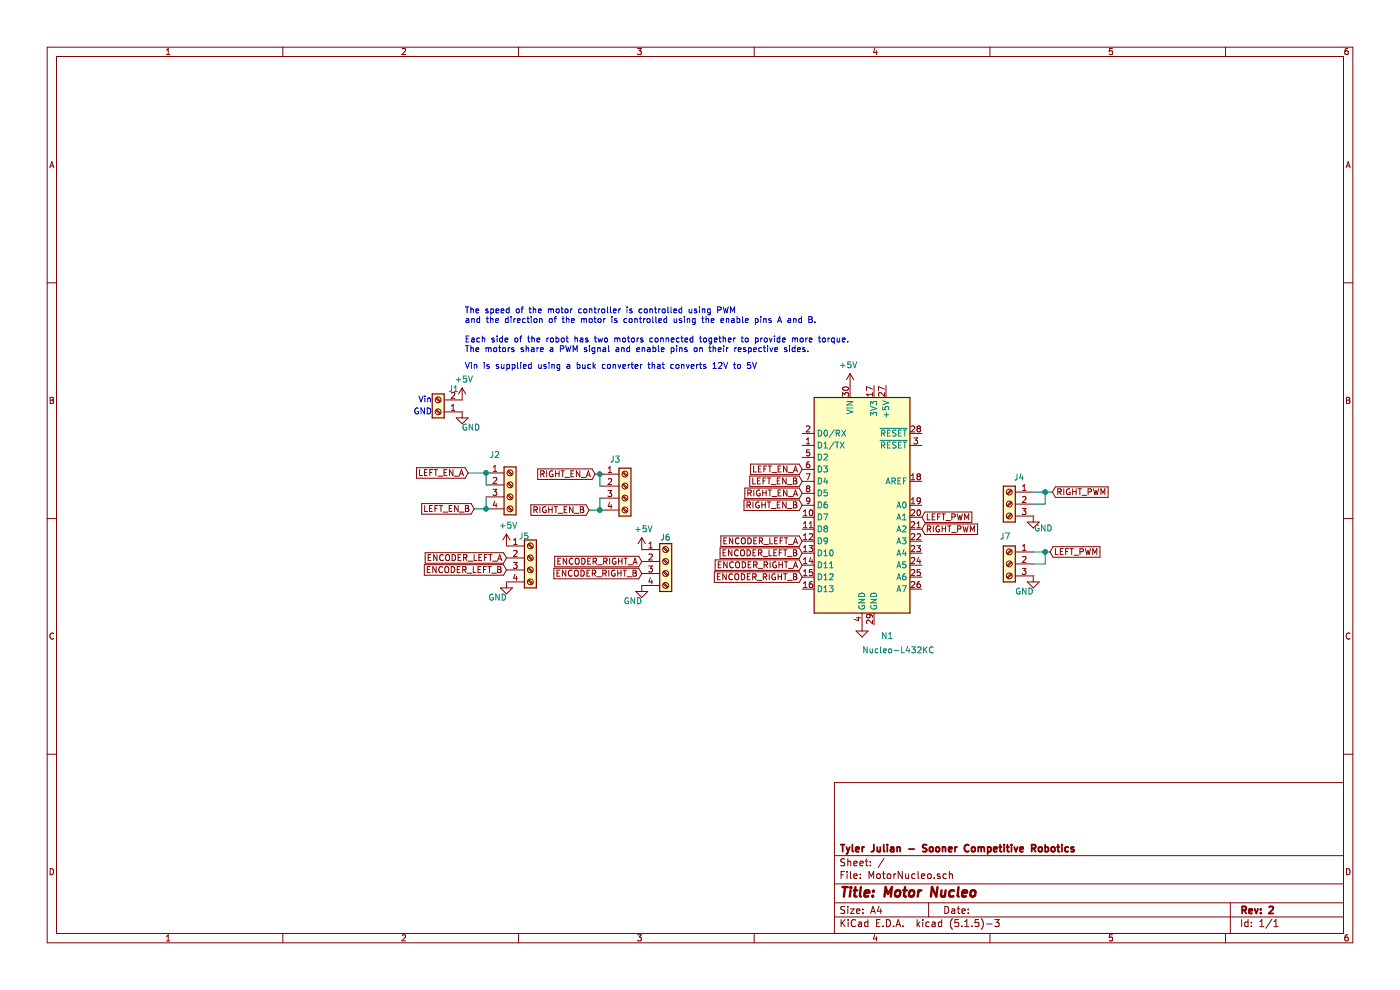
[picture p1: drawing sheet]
EESchema Schematic File Version 4
EELAYER 30 0
EELAYER END
$Descr A4 11693 8268
encoding utf-8
Sheet 1 1
Title "Motor Nucleo"
Date ""
Rev "2"
Comp "Tyler Julian - Sooner Competitive Robotics"
Comment1 ""
Comment2 ""
Comment3 ""
Comment4 ""
$EndDescr
Text Notes 3880 2950 0    50   ~ 0
The speed of the motor controller is controlled using PWM \nand the direction of the motor is controlled using the enable pins A and B. \n\nEach side of the robot has two motors connected together to provide more torque. \nThe motors share a PWM signal and enable pins on their respective sides.
Text GLabel 6700 4620 0    50   Input ~ 0
ENCODER_LEFT_B
Text GLabel 6700 4720 0    50   Input ~ 0
ENCODER_RIGHT_A
Text GLabel 6700 4820 0    50   Input ~ 0
ENCODER_RIGHT_B
Text GLabel 7700 4420 2    50   Input ~ 0
RIGHT_PWM
Text GLabel 7700 4320 2    50   Input ~ 0
LEFT_PWM
$Comp
L power:+5V #PWR01
U 1 1
P 7100 3220
F 0 "#PWR01" H 7100 3070 50  0001 C CNN
F 1 "+5V" H 7115 3393 50  0000 C CNN
F 2 "" H 7100 3220 50  0001 C CNN
F 3 "" H 7100 3220 50  0001 C CNN
	1    7100 3220
	-1   0    0    -1  
$EndComp
$Comp
L MCU_Module:Arduino_Nano_v3.x N1
U 1 1
P 7200 4220
F 0 "N1" H 7357 3131 50  0000 L CNN
F 1 "Nucleo-L432KC" H 7200 3040 50  0000 L TNN
F 2 "Module:Arduino_Nano" H 7200 4220 50  0001 C CIN
F 3 "https://www.st.com/resource/en/datasheet/stm32l432kc.pdf" H 7200 4220 50  0001 C CNN
	1    7200 4220
	1    0    0    -1  
$EndComp
$Comp
L power:GND #PWR010
U 1 1
P 7200 5220
F 0 "#PWR010" H 7200 4970 50  0001 C CNN
F 1 "GND" H 7205 5092 50  0001 R BNN
F 2 "" H 7200 5220 50  0001 C CNN
F 3 "" H 7200 5220 50  0001 C CNN
	1    7200 5220
	1    0    0    -1  
$EndComp
Text GLabel 6700 4220 0    50   Input ~ 0
RIGHT_EN_B
Text GLabel 6700 4120 0    50   Input ~ 0
RIGHT_EN_A
Text GLabel 6700 4020 0    50   Input ~ 0
LEFT_EN_B
Text GLabel 6700 3920 0    50   Input ~ 0
LEFT_EN_A
$Comp
L power:GND #PWR07
U 1 1
P 8630 4810
F 0 "#PWR07" H 8630 4560 50  0001 C CNN
F 1 "GND" H 8635 4682 50  0000 R CNN
F 2 "" H 8630 4810 50  0001 C CNN
F 3 "" H 8630 4810 50  0001 C CNN
	1    8630 4810
	1    0    0    -1  
$EndComp
Text GLabel 8790 4110 2    50   Input ~ 0
RIGHT_PWM
Text GLabel 8770 4610 2    50   Input ~ 0
LEFT_PWM
Wire Wire Line
	8730 4710 8730 4610
Wire Wire Line
	8730 4210 8630 4210
$Comp
L power:GND #PWR04
U 1 1
P 8630 4310
F 0 "#PWR04" H 8630 4060 50  0001 C CNN
F 1 "GND" H 8635 4182 50  0000 L BNN
F 2 "" H 8630 4310 50  0001 C CNN
F 3 "" H 8630 4310 50  0001 C CNN
	1    8630 4310
	1    0    0    -1  
$EndComp
Wire Wire Line
	8630 4110 8730 4110
$Comp
L Connector:Screw_Terminal_01x03 J4
U 1 1
P 8430 4210
F 0 "J4" H 8348 4435 50  0000 C CNN
F 1 "Screw_Terminal_01x03" H 8510 4161 50  0001 L CNN
F 2 "Connector_PinSocket_2.54mm:PinSocket_1x03_P2.54mm_Vertical" H 8430 4210 50  0001 C CNN
F 3 "~" H 8430 4210 50  0001 C CNN
	1    8430 4210
	-1   0    0    -1  
$EndComp
Wire Wire Line
	8630 4710 8730 4710
Wire Wire Line
	8630 4610 8730 4610
$Comp
L Connector:Screw_Terminal_01x03 J7
U 1 1
P 8430 4710
F 0 "J7" H 8465 4942 50  0000 C CNN
F 1 "Screw_Terminal_01x03" H 8510 4661 50  0001 L CNN
F 2 "Connector_PinSocket_2.54mm:PinSocket_1x03_P2.54mm_Vertical" H 8430 4710 50  0001 C CNN
F 3 "~" H 8430 4710 50  0001 C CNN
	1    8430 4710
	-1   0    0    -1  
$EndComp
Wire Wire Line
	8730 4210 8730 4110
Wire Wire Line
	8790 4110 8730 4110
Connection ~ 8730 4110
Wire Wire Line
	8770 4610 8730 4610
Connection ~ 8730 4610
$Comp
L Connector:Screw_Terminal_01x04 J5
U 1 1
P 4430 4660
F 0 "J5" H 4331 4843 50  0000 L CNN
F 1 "Screw_Terminal_01x04" H 4510 4561 50  0001 L CNN
F 2 "Connector_PinSocket_2.54mm:PinSocket_1x04_P2.54mm_Vertical" H 4430 4660 50  0001 C CNN
F 3 "~" H 4430 4660 50  0001 C CNN
	1    4430 4660
	1    0    0    -1  
$EndComp
$Comp
L power:+5V #PWR05
U 1 1
P 4230 4560
F 0 "#PWR05" H 4230 4410 50  0001 C CNN
F 1 "+5V" H 4245 4733 50  0000 C CNN
F 2 "" H 4230 4560 50  0001 C CNN
F 3 "" H 4230 4560 50  0001 C CNN
	1    4230 4560
	1    0    0    -1  
$EndComp
Text Notes 3610 3470 2    50   ~ 0
GND
Text Notes 3610 3370 2    50   ~ 0
Vin
$Comp
L power:GND #PWR08
U 1 1
P 4230 4860
F 0 "#PWR08" H 4230 4610 50  0001 C CNN
F 1 "GND" H 4235 4732 50  0000 R CNN
F 2 "" H 4230 4860 50  0001 C CNN
F 3 "" H 4230 4860 50  0001 C CNN
	1    4230 4860
	1    0    0    -1  
$EndComp
Connection ~ 4060 3950
Wire Wire Line
	4060 4050 4060 3950
Connection ~ 4060 4250
Wire Wire Line
	4060 4150 4060 4250
Wire Wire Line
	5010 4260 5020 4260
Connection ~ 5010 4260
Wire Wire Line
	5010 4260 5010 4160
Wire Wire Line
	5010 4060 5010 3960
Text GLabel 4920 4260 0    50   Input ~ 0
RIGHT_EN_B
Text GLabel 3960 4250 0    50   Input ~ 0
LEFT_EN_B
Text GLabel 3910 3950 0    50   Input ~ 0
LEFT_EN_A
Wire Wire Line
	5020 4160 5010 4160
$Comp
L Connector:Screw_Terminal_01x04 J3
U 1 1
P 5220 4060
F 0 "J3" H 5138 4285 50  0000 C CNN
F 1 "Screw_Terminal_01x04" H 5300 3961 50  0001 L CNN
F 2 "Connector_PinSocket_2.54mm:PinSocket_1x04_P2.54mm_Vertical" H 5220 4060 50  0001 C CNN
F 3 "~" H 5220 4060 50  0001 C CNN
	1    5220 4060
	1    0    0    -1  
$EndComp
Wire Wire Line
	3960 4250 4060 4250
$Comp
L Connector:Screw_Terminal_01x04 J2
U 1 1
P 4260 4050
F 0 "J2" H 4178 4275 50  0000 R BNN
F 1 "Screw_Terminal_01x04" H 4340 3951 50  0001 L CNN
F 2 "Connector_PinSocket_2.54mm:PinSocket_1x04_P2.54mm_Vertical" H 4260 4050 50  0001 C CNN
F 3 "~" H 4260 4050 50  0001 C CNN
	1    4260 4050
	1    0    0    -1  
$EndComp
Wire Wire Line
	5020 4060 5010 4060
Wire Wire Line
	4920 4260 5010 4260
Text GLabel 4970 3960 0    50   Input ~ 0
RIGHT_EN_A
Text GLabel 4230 4660 0    50   Input ~ 0
ENCODER_LEFT_A
Text GLabel 4230 4760 0    50   Input ~ 0
ENCODER_LEFT_B
$Comp
L power:GND #PWR09
U 1 1
P 5360 4890
F 0 "#PWR09" H 5360 4640 50  0001 C CNN
F 1 "GND" H 5365 4762 50  0000 R CNN
F 2 "" H 5360 4890 50  0001 C CNN
F 3 "" H 5360 4890 50  0001 C CNN
	1    5360 4890
	1    0    0    -1  
$EndComp
Text GLabel 5360 4790 0    50   Input ~ 0
ENCODER_RIGHT_B
Text GLabel 5360 4690 0    50   Input ~ 0
ENCODER_RIGHT_A
$Comp
L power:+5V #PWR06
U 1 1
P 5360 4590
F 0 "#PWR06" H 5360 4440 50  0001 C CNN
F 1 "+5V" H 5375 4763 50  0000 C CNN
F 2 "" H 5360 4590 50  0001 C CNN
F 3 "" H 5360 4590 50  0001 C CNN
	1    5360 4590
	1    0    0    -1  
$EndComp
Text GLabel 6700 4520 0    50   Input ~ 0
ENCODER_LEFT_A
$Comp
L power:+5V #PWR02
U 1 1
P 3860 3340
F 0 "#PWR02" H 3860 3190 50  0001 C CNN
F 1 "+5V" H 3875 3513 50  0000 C CNN
F 2 "" H 3860 3340 50  0001 C CNN
F 3 "" H 3860 3340 50  0001 C CNN
	1    3860 3340
	1    0    0    -1  
$EndComp
$Comp
L power:GND #PWR03
U 1 1
P 3860 3440
F 0 "#PWR03" H 3860 3190 50  0001 C CNN
F 1 "GND" H 3865 3312 50  0000 R CNN
F 2 "" H 3860 3440 50  0001 C CNN
F 3 "" H 3860 3440 50  0001 C CNN
	1    3860 3440
	-1   0    0    -1  
$EndComp
$Comp
L Connector:Screw_Terminal_01x02 J1
U 1 1
P 3660 3440
F 0 "J1" H 3578 3252 50  0000 R CNN
F 1 "Screw_Terminal_01x02" H 3740 3341 50  0001 L CNN
F 2 "Connector_PinSocket_2.54mm:PinSocket_1x02_P2.54mm_Vertical" H 3660 3440 50  0001 C CNN
F 3 "~" H 3660 3440 50  0001 C CNN
	1    3660 3440
	-1   0    0    1   
$EndComp
Text Notes 3880 3090 0    50   ~ 0
Vin is supplied using a buck converter that converts 12V to 5V
Wire Wire Line
	4060 3950 3910 3950
Wire Wire Line
	5020 3960 5010 3960
Connection ~ 5010 3960
Wire Wire Line
	5010 3960 4970 3960
$Comp
L Connector:Screw_Terminal_01x04 J6
U 1 1
P 5560 4690
F 0 "J6" H 5512 4921 50  0000 L TNN
F 1 "Screw_Terminal_01x04" H 5640 4591 50  0001 L CNN
F 2 "Connector_PinSocket_2.54mm:PinSocket_1x04_P2.54mm_Vertical" H 5560 4690 50  0001 C CNN
F 3 "~" H 5560 4690 50  0001 C CNN
	1    5560 4690
	1    0    0    -1  
$EndComp
$EndSCHEMATC
